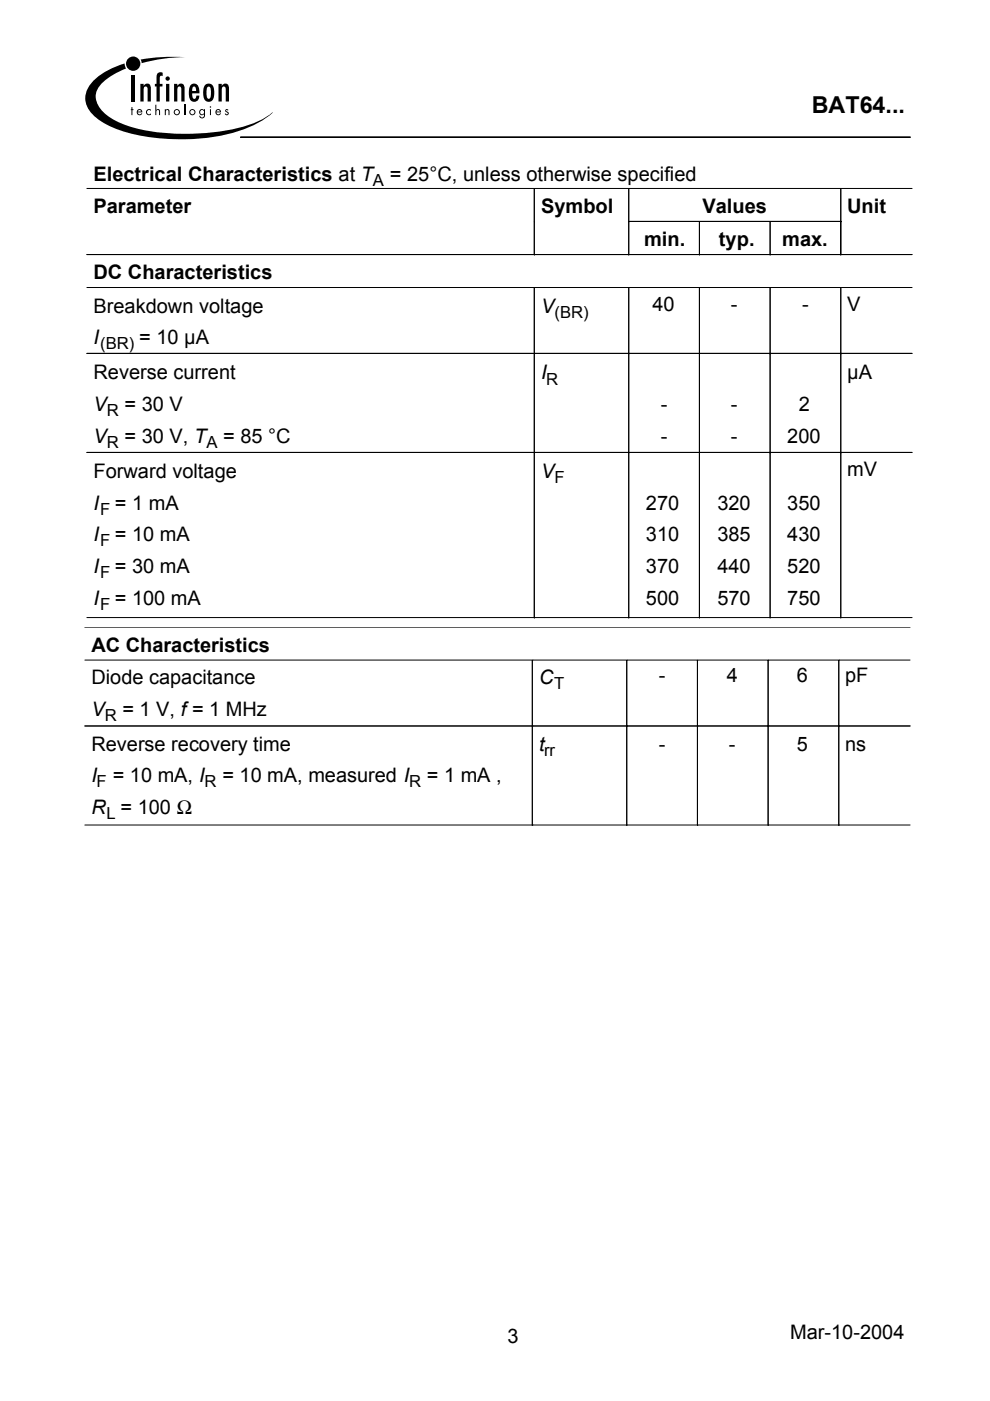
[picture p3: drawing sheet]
<svg xmlns="http://www.w3.org/2000/svg" width="210mm" height="297mm" viewBox="0 0 210 297" stroke-linecap="round" stroke-linejoin="round" font-family="sans-serif">
<g fill="none" stroke="#000" stroke-width=".21">
<path d="M18.4 40h175M39.1 22.2v2.2M51 29h142M51 29.1h142M18.4 54h175M113.3 40v14.1M133.3 40v14.1M133.4 46.9h45M148.3 47.1v7M163.3 47.1v7M178.3 40v14.1M18.4 61h175"/>
<path d="M18.4 74.9h175M113.3 61v70M133.3 61v70M148.3 61v70M163.3 61v70M178.3 61v70M18.4 95.9h175M18 133h175M18 140h175M18.4 130.9h175M18 153.9h175M112.9 140v35"/>
<path d="M132.9 140v35M147.9 140v35M162.9 140v35M177.8 140v35M18 174.9h175"/>
</g>
<g fill="#000">
<path d="M27.9 15.9h.7v5.6h-.7zM29.8 12.6a39.9 39.9 0 0 1 9.5-.5 34.6 34.6 0 0 0-9.3 1.3zM29.8 17.8h.7v.4a.85 .85 0 0 1 1.1-.4 .85 .85 0 0 1 .4 1.1v2.6h-.7v-2.8l-.4-.4a.64 .64 0 0 0-.4 .9v2.3h-.7zM33.4 15.6l.6-.3 .5 .1v.7h-.3l-.3 .3v1.4h.6v.5h-.6v3.2h-.7v-3.2h-.4v-.5h.4a3.9 3.9 0 0 1 .2-2.2zM36.9 17.8h.7v.4a.85 .85 0 0 1 1.1-.4 .85 .85 0 0 1 .4 1.1v2.6h-.7v-2.8l-.4-.4a.64 .64 0 0 0-.4 .9v2.3h-.7zM46.3 17.8h.7v.4a.85 .85 0 0 1 1.2-.4 .85 .85 0 0 1 .4 1.1v2.6h-.7l-.1-2.8-.4-.4a.64 .64 0 0 0-.4 .9v2.3h-.7zM27.9 22.7h.2v.5h.2v.2h-.2v1h-.2v-1h-.2zM31.1 23.3l.7-.1h.2v.3a.46 .46 0 0 0-.7-.1 .46 .46 0 0 0 0 .7 .46 .46 0 0 0 .7-.1v.3a.66 .66 0 0 1-.9-.1 .66 .66 0 0 1 0-.9zM32.9 22.2h.3v1.1l.3-.2 .4 .3v1h-.2v-.9l-.2-.2-.3 .3v.8h-.3zM34.9 23.2h.3v.1l.3-.2 .3 .1 .1 1.2h-.2v-.9l-.2-.2-.3 .3v.8h-.3zM47.8 23.3l.3-.2 .3 .1v.2h-.1h-.3v.2a.44 .44 0 0 1 .5 .4 .44 .44 0 0 1-.3 .5 .44 .44 0 0 1-.5-.4l.5 .1v-.3a.44 .44 0 0 1-.4-.6zM19.9 17a16 16 0 0 1 6.5-3.6l.3 1.1a10.8 10.8 0 0 0-6.2 4.8 4.4 4.4 0 0 0 1.6 4.6 20.1 20.1 0 0 0 10.9 4.1 46.5 46.5 0 0 0 21.2-2 12.4 12.4 0 0 0 3.6-2.2 17.9 17.9 0 0 1-8.6 4.4 44.8 44.8 0 0 1-23.8-.6 12.9 12.9 0 0 1-6.5-4.2 4.7 4.7 0 0 1 1-6.4z"/>
<path d="M35.2 17.8h.7v3.7h-.7zM35.1 16.7a.46 .46 0 0 1 .9 0 .46 .46 0 0 1-.9 0z"/>
<path d="M40.9 18.4l.3-.1a.81 .81 0 0 1 .4 1h-.9zM40.4 18.1a3.6 3.6 0 0 0 0 3.2 1.09 1.09 0 0 0 1.3 .2 1.09 1.09 0 0 0 .6-1.2h-.7a.47 .47 0 0 1-.1 .5 .47 .47 0 0 1-.6 0l-.2-1h1.6v-.5a1.16 1.16 0 0 0-.5-1.3 1.16 1.16 0 0 0-1.4 .1z"/>
<path d="M29.3 23.5a.37 .37 0 0 1 .4-.2 .37 .37 0 0 1 .3 .3h-.8zM29.1 23.3a.65 .65 0 0 0 .1 1 .65 .65 0 0 0 1-.2l-.2-.1-.1 .1a.4 .4 0 0 1-.5 .1 .4 .4 0 0 1-.2-.4h1a.6 .6 0 0 0-.3-.6 .6 .6 0 0 0-.8 .1z"/>
<path d="M37 23.8a.45 .45 0 0 1 .9 0 .45 .45 0 0 1-.9 0zM36.8 23.8a.66 .66 0 0 0 1.3 0 .66 .66 0 0 0-1.3 0z"/>
<path d="M40.3 23.8a.45 .45 0 0 1 .9 0 .45 .45 0 0 1-.9 0zM40.1 23.8a.66 .66 0 0 0 1.3 0 .66 .66 0 0 0-1.3 0z"/>
<path d="M42.4 23.8a.45 .45 0 0 1 .9 0 .45 .45 0 0 1-.9 0zM42.4 23.3a.63 .63 0 0 0-.1 .9 .63 .63 0 0 0 1 0 .48 .48 0 0 1-.1 .5 .48 .48 0 0 1-.6 .2l-.1-.4h-.3a.62 .62 0 0 0 .8 .6 .62 .62 0 0 0 .5-.8v-1.1h-.2v.1l-.5-.2z"/>
<path d="M44 18.5l.3-.1a1.03 1.03 0 0 1 .4 1.3v.2a.89 .89 0 0 1-.4 1.1 1.02 1.02 0 0 1-.5-1.3zM43.5 18a3.5 3.5 0 0 0 0 3.3 1.18 1.18 0 0 0 1.4 .1 1.18 1.18 0 0 0 .5-1.3v-.9a1.2 1.2 0 0 0-.5-1.3 1.2 1.2 0 0 0-1.4 .1z"/>
<path d="M44.5 23.2h.2v1.2h-.2zM44.5 22.7a.15 .15 0 0 1 .3 0 .15 .15 0 0 1-.3 0z"/>
<path d="M46 23.5a.37 .37 0 0 1 .4-.2 .37 .37 0 0 1 .2 .3h-.7zM45.8 23.3a.65 .65 0 0 0 .1 1 .65 .65 0 0 0 1-.2l-.2-.1-.1 .1a.4 .4 0 0 1-.5 .1 .4 .4 0 0 1-.2-.4h1a.6 .6 0 0 0-.4-.6 .6 .6 0 0 0-.7 .1z"/>
<circle cx="28.2" cy="13.5" r="1.52"/>
</g>
<text font-size="4.9" x="172.1" y="24">BAT64...</text>
<g font-size="4.2">
<text x="19.8" y="38.4">Electrical Characteristics at T</text>
<text x="82.7" y="38.4">= 25°C, unless otherwise specified</text>
<text x="19.8" y="45.1">Parameter</text>
<text x="114.7" y="45.1">Symbol</text>
<text x="148.9" y="45.1">Values</text>
<text x="179.6" y="45.1">Unit</text>
<text x="136.6" y="52.2">min.</text>
<text x="152.4" y="52.2">typ.</text>
<text x="165.9" y="52.2">max.</text>
<text x="19.8" y="59.2">DC Characteristics</text>
<text x="138.3" y="66">40</text>
<text x="154.9" y="66">-</text>
<text x="170.1" y="66">-</text>
<text x="179.6" y="66">V</text>
<text x="19.8" y="66.3">Breakdown voltage</text>
<text x="114.7" y="66.3">V</text>
<text x="19.8" y="73">I</text>
<text x="29.5" y="73">= 10 µA</text>
<text x="19.8" y="80.4">Reverse current</text>
<text x="114.7" y="80.4">I</text>
<text x="179.6" y="80.4">µA</text>
<text x="19.8" y="87.2">V</text>
<text x="26.4" y="87.2">= 30 V</text>
<text x="140.1" y="87.2">-</text>
<text x="154.9" y="87.2">-</text>
<text x="169.4" y="87.2">2</text>
<text x="19.8" y="93.9">V</text>
<text x="26.4" y="93.9">= 30 V, T</text>
<text x="47.3" y="93.9">= 85 °C</text>
<text x="140.1" y="93.9">-</text>
<text x="154.9" y="93.9">-</text>
<text x="166.9" y="93.9">200</text>
<text x="19.8" y="101.3">Forward voltage</text>
<text x="114.7" y="101.3">V</text>
<text x="179.6" y="101">mV</text>
<text x="19.8" y="108">I</text>
<text x="24.3" y="108">= 1 mA</text>
<text x="136.9" y="108">270</text>
<text x="152.1" y="108">320</text>
<text x="166.9" y="108">350</text>
<text x="19.8" y="114.8">I</text>
<text x="24.3" y="114.8">= 10 mA</text>
<text x="136.9" y="114.8">310</text>
<text x="152.1" y="114.8">385</text>
<text x="166.9" y="114.8">430</text>
<text x="19.8" y="121.5">I</text>
<text x="24.3" y="121.5">= 30 mA</text>
<text x="136.9" y="121.5">370</text>
<text x="152.1" y="121.5">440</text>
<text x="166.9" y="121.5">520</text>
<text x="19.8" y="128.2">I</text>
<text x="24.3" y="128.2">= 100 mA</text>
<text x="136.9" y="128.2">500</text>
<text x="152.1" y="128.2">570</text>
<text x="166.9" y="128.2">750</text>
<text x="19.4" y="138.3">AC Characteristics</text>
<text x="19.4" y="145">Diode capacitance</text>
<text x="114.3" y="145">C</text>
<text x="139.7" y="144.7">-</text>
<text x="154.1" y="144.7">4</text>
<text x="169" y="144.7">6</text>
<text x="179.2" y="144.7">pF</text>
<text x="19.4" y="151.7">V</text>
<text x="25.9" y="151.7">= 1 V, f= 1 MHz</text>
<text x="19.4" y="159.1">Reverse recovery time</text>
<text x="114.3" y="159.1">t</text>
<text x="139.7" y="159.1">-</text>
<text x="154.5" y="159.1">-</text>
<text x="169" y="159.1">5</text>
<text x="179.2" y="159.1">ns</text>
<text x="19.4" y="165.8">I</text>
<text x="23.9" y="165.8">= 10 mA, I</text>
<text x="47.2" y="165.8">= 10 mA, measured I</text>
<text x="90.5" y="165.8">= 1 mA ,</text>
<text x="19.4" y="172.5">R</text>
<text x="25.6" y="172.5">= 100 Ω</text>
<text x="107.6" y="284.6">3</text>
<text x="167.5" y="283.9">Mar-10-2004</text>
</g>
<g font-size="3.5">
<text x="79.1" y="39.4">A</text>
<text x="117.6" y="67.3">(BR)</text>
<text x="21.3" y="74.1">(BR)</text>
<text x="115.8" y="81.5">R</text>
<text x="22.6" y="88.2">R</text>
<text x="22.6" y="95">R</text>
<text x="43.8" y="95">A</text>
<text x="117.6" y="102.4">F</text>
<text x="21.3" y="109.1">F</text>
<text x="21.3" y="115.8">F</text>
<text x="21.3" y="122.6">F</text>
<text x="21.3" y="129.2">F</text>
<text x="117.5" y="146.1">T</text>
<text x="22.2" y="152.8">R</text>
<text x="115.4" y="160.2">rr</text>
<text x="20.4" y="166.9">F</text>
<text x="43.4" y="166.9">R</text>
<text x="86.8" y="166.9">R</text>
<text x="22.6" y="173.6">L</text>
</g>
</svg>
